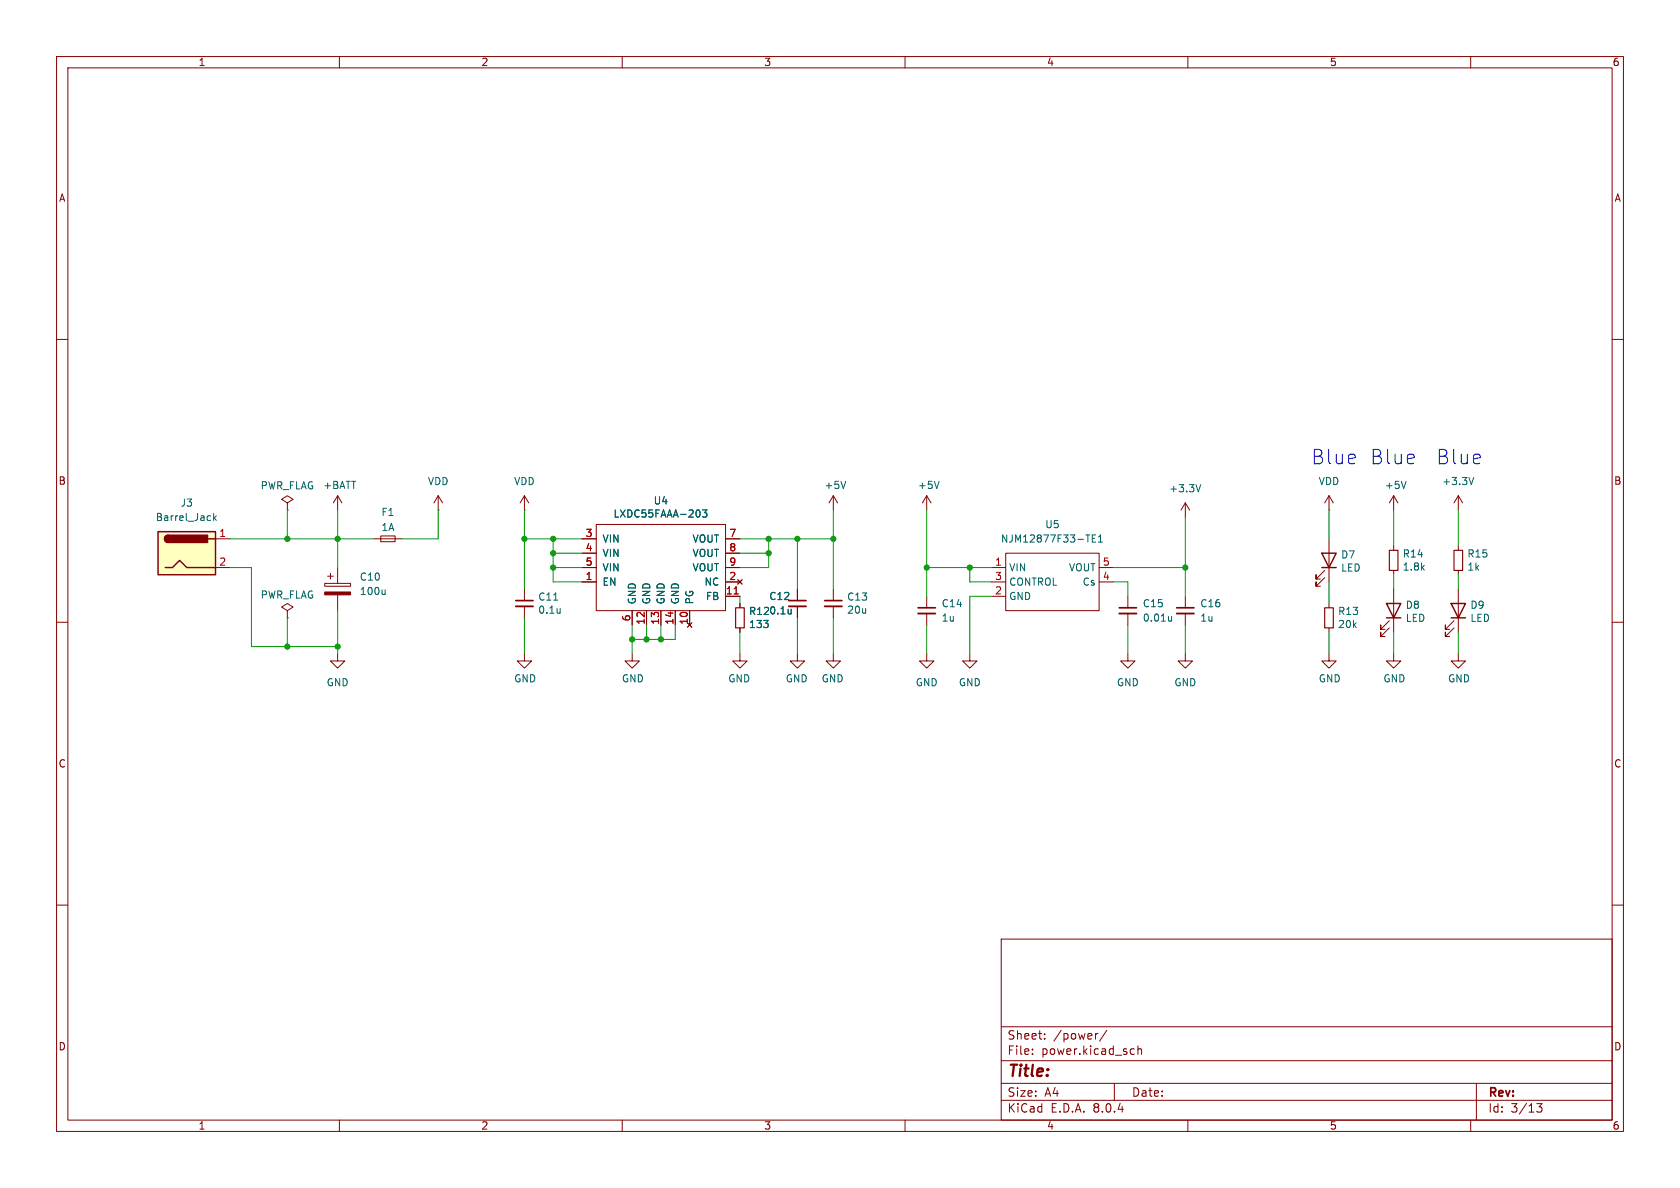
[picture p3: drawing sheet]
<svg xmlns="http://www.w3.org/2000/svg" width="297mm" height="210mm" viewBox="0 0 297 210" stroke-linecap="round" stroke-linejoin="round" font-family="sans-serif">
<g fill="none" stroke="#840000" stroke-width=".18">
<path d="M10 10h277v190h-277zM12 12h273v186h-273zM60 10v2M110 10v2M160 10v2M210 10v2M260 10v2M10 60h2M285 60h2M66 95.3h5.1M67.3 94.7h2.5v1.1h-2.5zM77.5 90.2h.1"/>
<path d="M77.5 87.6l-.8 1.3M77.5 87.6v2.6M77.5 87.6l.7 1.3M10 110h2M50.8 108l1-.7-1-.6-1 .6 1 .7v1.2M50.8 109.2h.1M57.4 103.1h4.6v.5h-4.6zM57.9 101.9h1M58.4 101.3v1.1M59.7 115.6v1.2h1.3l-1.3 1.3-1.3-1.3h1.3M59.7 100.3v2.8M59.7 105.2v2.8"/>
<path d="M234.9 106.7v.7M234.9 111v.8M285 110h2M10 160h2M285 160h2M177 166h108v32h-108zM60 198v2M110 198v2M160 198v2M177 194.5h108M177 191.5h108M177 187.5h108"/>
<path d="M177 181.5h108M182.5 186.3v.1M182.5 185.5v.1M184.7 183.6v.1M184.7 182.8v.1M194.1 182.7l-.3 .1M195.7 182.1l-1.3 2M197 191.5v3M200.1 185.4l.4 .1M200.5 186.3l-.4 .1M201.2 185.5l.2-.1 .3 .1 .1 .9M201.2 184.9v1.5"/>
<path d="M210 198v2M260 198v2M261 191.5v6.5M271.7 195.1h.9l-.5 .6 .4 .1v.7l-.2 .1-.6-.1"/>
</g>
<path d="M234.2 107.4h1.5v3.6h-1.5z" fill="none" stroke="#840000" stroke-width=".2"/>
<path d="M57.4 104.6h4.6v.6h-4.6z" fill="#840000" stroke="#840000" stroke-width=".18"/>
<path d="M68.1 104.3v.8M68.1 105l-.2 .1" fill="none" stroke="#006464" stroke-width=".18"/>
<path d="M27.9 94h10.2v7.6h-10.2z" fill="#ffffc2"/>
<path d="M27.9 94h10.2v7.6h-10.2zM29.7 94.6a.64 .64 0 0 0-.6 .7 .64 .64 0 0 0 .6 .6M36.8 95.3h1.3M233.7 97.8h2.5l-1.3 2.5zM29.2 100.3h1.3l1.2-1.2 1.3 1.2h5.1M233.7 100.3h2.5M245.1 106.7h2.5l-1.2 2.5zM245.1 109.2h2.5M256.5 106.7h2.6l-1.3 2.5zM256.5 109.2h2.6" fill="none" stroke="#840000" stroke-width=".25"/>
<g fill="#840000" stroke="#840000" stroke-width=".25">
<path d="M29.3 94.8l.4-.2v1.3a.63 .63 0 0 1-.6-.4 .63 .63 0 0 1 .2-.7z"/>
<path d="M29.7 94.6h7v1.3h-7z"/>
</g>
<g fill="none" stroke="#840000" stroke-width=".18">
<path d="M38.1 95.3h2.5M50.8 88.9l1-.6-1-.7-1 .7 1 .6v1.3M50.8 90.2h.1M59.7 87.6l-.8 1.3M59.7 87.6v2.6M59.7 87.6l.8 1.3M92.7 90.2h.1M92.7 87.6l-.8 1.3M92.7 87.6v2.6M92.7 87.6l.8 1.3M102.9 95.3h2.5M102.9 97.8h2.5"/>
<path d="M105.4 92.7h22.9v15.3h-22.9zM128.3 95.3h2.5M128.3 97.8h2.5M147.3 87.6l-.7 1.3M147.3 87.6v2.6M147.3 87.6l.8 1.3M163.8 87.6v2.6M163.8 87.6l-.7 1.3M163.8 87.6l.8 1.3M177.8 97.8h16.5v10.2h-16.5zM209.5 88.9v2.5M209.5 88.9l-.7 1.3"/>
<path d="M209.5 88.9l.8 1.3M234.9 90.2h.1M234.9 87.6v2.6M234.9 95.3v7.6M234.9 87.6l-.7 1.3M234.9 87.6l.8 1.3M246.4 87.6v2.6M246.4 96.5v.8M246.4 87.6l-.8 1.3M246.4 87.6l.7 1.3M257.8 87.6v2.6M257.8 96.5v.8"/>
<path d="M257.8 87.6l-.8 1.3M257.8 87.6l.8 1.3M38.1 100.3h2.5M92.7 115.6v1.2h1.3l-1.3 1.3-1.3-1.3h1.3M92.7 104.1v2.1M92.7 107.2v2M102.9 100.3h2.5M102.9 102.9h2.5M111.8 115.6v1.2h1.2l-1.2 1.3-1.3-1.3h1.3M111.8 108v2.5M114.3 108v2.5M116.8 108v2.5"/>
<path d="M119.4 108v2.5M121.9 108v2.5M128.3 100.3h2.5M128.3 105.4h2.5M128.3 102.9h2.5M130.4 102.5l.8 .8M130.8 115.6v1.2h-1.3l1.3 1.3 1.3-1.3h-1.3M130.8 106.7v.7M130.8 111v.8M131.2 102.5l-.8 .8M141 115.6v1.2h-1.3l1.3 1.3 1.2-1.3h-1.2M141 104.1v2.1"/>
<path d="M141 107.2v2M147.3 115.6v1.2h-1.3l1.3 1.3 1.3-1.3h-1.3M147.3 104.1v2.1M147.3 107.2v2M163.8 115.6v1.2h1.3l-1.3 1.3-1.2-1.3h1.2M163.8 105.4v2M163.8 108.5v2M171.4 115.6v1.2h1.3l-1.3 1.3-1.2-1.3h1.2M175.3 100.3h2.5M175.3 105.4h2.5M175.3 102.9h2.5M194.3 100.3h2.5"/>
<path d="M194.3 102.9h2.5M199.4 115.6v1.2h1.3l-1.3 1.3-1.3-1.3h1.3M199.4 105.4v2M199.4 108.5v2M209.5 115.6v1.2h1.3l-1.3 1.3-1.2-1.3h1.2M209.5 105.4v2M209.5 108.5v2M234.2 102.1l-1.5 1.5v-.7v.7h.7M234.2 100.8l-1.5 1.6v-.8v.8h.7M234.9 115.6v1.2h1.3l-1.3 1.3-1.2-1.3h1.2M245.6 111l-1.5 1.5v-.7v.7h.8M245.6 109.7l-1.5 1.6v-.8v.8h.8"/>
<path d="M246.4 115.6v1.2h1.2l-1.2 1.3-1.3-1.3h1.3M246.4 100.8v.8M246.4 104.1v7.7M257 111l-1.5 1.5v-.7v.7h.8M257 109.7l-1.5 1.6v-.8v.8h.8M257.8 115.6v1.2h1.3l-1.3 1.3-1.3-1.3h1.3M257.8 100.8v.8M257.8 104.1v7.7"/>
</g>
<g fill="none" stroke="#006464" stroke-width=".18">
<path d="M37.8 90.7v1.3M37.9 91.5l.4 .5M38.3 91.2l-.5 .5M124.2 90.1h.8l-.4 .5 .3 .1v.6l-.2 .1-.5-.1M149.5 85.1l-.4 1.3M166 85.1l-.4 1.3M192 94.6h.7M193.1 95.2h.4M193.7 94.6h-.6v1.2h.6M194.2 95.8h.7M194.2 94.9l.4-.3v1.2M212.3 85.7l-.5 1.2"/>
<path d="M248.6 85.1l-.4 1.3M260.5 84.4l-.4 1.3M97.9 106.1h.7M99 107.6v.8M99 108.3h.1M139.9 107.7v.8M139.9 108.4l-.1 .1M207.1 109v.8M207.1 109.7l-.3 .1"/>
</g>
<path d="M245.6 97.3h1.5v3.5h-1.5zM257 97.3h1.6v3.5h-1.6zM130 107.4h1.6v3.6h-1.6z" fill="none" stroke="#840000" stroke-width=".2"/>
<path d="M91.2 107.2h3M139.4 107.2h3.1M145.8 107.2h3M162.3 108.5h3.1M197.9 108.5h3M208 108.5h3.1" fill="none" stroke="#840000" stroke-width=".33"/>
<path d="M91.2 106.2h3M139.4 106.2h3.1M145.8 106.2h3M162.3 107.4h3.1M197.9 107.4h3M208 107.4h3.1" fill="none" stroke="#840000" stroke-width=".3"/>
<path d="M129.8 105h.7" fill="none" stroke="#a90000" stroke-width=".18"/>
<g fill="none" stroke="#009600" stroke-width=".18">
<path d="M40.6 95.3h25.4M50.8 90.2v5.1M59.7 90.2v10.1M77.5 90.2v5.1h-6.4M92.7 95.3h10.2M92.7 90.2v13.9M97.8 95.3v7.6h5.1M97.8 97.8h5.1M130.8 95.3h16.5M130.8 97.8h5.1M135.9 95.3v5h-5.1M141 95.3v8.8"/>
<path d="M147.3 90.2v13.9M163.8 90.2v15.2M209.5 91.4v14M234.9 90.2v5.1M246.4 90.2v6.3M257.8 90.2v6.3M40.6 100.3h3.8v14h15.3M50.8 109.2v5.1M59.7 108v7.6M92.7 109.2v6.4M97.8 100.3h5.1M111.8 110.5v5.1"/>
<path d="M114.3 110.5v2.5M116.8 110.5v2.5M119.4 110.5v2.5h-7.6M130.8 105.4v1.3M130.8 111.8v3.8M141 109.2v6.4M147.3 109.2v6.4M163.8 100.3h11.5M163.8 110.5v5.1M171.4 100.3v2.6h3.9M175.3 105.4h-3.9v10.2M196.8 100.3h12.7"/>
<path d="M196.8 102.9h2.6v2.5M199.4 110.5v5.1M209.5 110.5v5.1M234.9 102.9v3.8M234.9 111.8v3.8M246.4 101.6v2.5M246.4 111.8v3.8M257.8 101.6v2.5M257.8 111.8v3.8"/>
</g>
<g fill="#009600" stroke="#009600" stroke-width=".18">
<circle cx="147.3" cy="95.3" r=".46"/>
<circle cx="141" cy="95.3" r=".46"/>
<circle cx="163.8" cy="100.3" r=".46"/>
<circle cx="171.4" cy="100.3" r=".46"/>
<circle cx="135.9" cy="97.8" r=".46"/>
<circle cx="135.9" cy="95.3" r=".46"/>
<circle cx="92.7" cy="95.3" r=".46"/>
<circle cx="59.7" cy="114.3" r=".46"/>
<circle cx="50.8" cy="114.3" r=".46"/>
<circle cx="59.7" cy="95.3" r=".46"/>
<circle cx="50.8" cy="95.3" r=".46"/>
<circle cx="209.5" cy="100.3" r=".46"/>
<circle cx="111.8" cy="113" r=".46"/>
<circle cx="114.3" cy="113" r=".46"/>
<circle cx="97.8" cy="97.8" r=".46"/>
<circle cx="97.8" cy="95.3" r=".46"/>
<circle cx="116.8" cy="113" r=".46"/>
<circle cx="97.8" cy="100.3" r=".46"/>
</g>
<g font-size="3.5" fill="#0000c2">
<text x="231.6" y="82.3">Blue</text>
<text x="242.1" y="82.3">Blue</text>
<text x="253.7" y="82.3">Blue</text>
</g>
<text font-size="2.8" fill="#840000" x="178" y="190.9">Title:</text>
<g font-size="2.1" fill="#840000">
<text x="178" y="184">Sheet:</text>
<text x="186.2" y="184">/power/</text>
<text x="178" y="186.7">File:</text>
<text x="184.1" y="186.7">power.kicad_sch</text>
<text x="178" y="196.9">KiCad</text>
<text x="178" y="194.1">Size:</text>
<text x="184.7" y="194.1">A4</text>
<text x="185.7" y="196.9">E.D.A.</text>
<text x="193.3" y="196.9">8.0.4</text>
<text x="200" y="194.1">Date:</text>
<text x="263" y="194.3">Rev:</text>
<text x="263" y="196.9">Id:</text>
<text x="267.1" y="196.9">3/13</text>
</g>
<g font-size="1.8" fill="#840000">
<text x="35" y="11.9">1</text>
<text x="85" y="11.9">2</text>
<text x="135" y="11.9">3</text>
<text x="185" y="11.9">4</text>
<text x="235" y="11.9">5</text>
<text x="285" y="11.9">6</text>
<text x="10.3" y="35.9">A</text>
<text x="285.3" y="35.9">A</text>
<text x="10.3" y="85.9">B</text>
<text x="285.3" y="85.9">B</text>
<text x="10.3" y="135.9">C</text>
<text x="285.3" y="135.9">C</text>
<text x="10.3" y="185.9">D</text>
<text x="285.3" y="185.9">D</text>
<text x="35" y="199.9">1</text>
<text x="85" y="199.9">2</text>
<text x="135" y="199.9">3</text>
<text x="185" y="199.9">4</text>
<text x="235" y="199.9">5</text>
<text x="285" y="199.9">6</text>
</g>
<g font-size="1.8" fill="#006464">
<text x="31.8" y="89.8">J3</text>
<text x="46" y="86.7">PWR_FLAG</text>
<text x="57" y="86.6">+BATT</text>
<text x="75.6" y="86">VDD</text>
<text x="90.8" y="86">VDD</text>
<text x="115.5" y="89.4">U4</text>
<text x="145.7" y="86.6">+5V</text>
<text x="162.2" y="86.6">+5V</text>
<text x="206.6" y="87.2">+3.3V</text>
<text x="233" y="86">VDD</text>
<text x="244.7" y="86.6">+5V</text>
<text x="254.9" y="86">+3.3V</text>
<text x="27.4" y="92.3">Barrel_Jack</text>
<text x="67.3" y="91.4">F1</text>
<text x="67.3" y="94.1">1A</text>
<text x="108.4" y="91.7">LXDC55FAAA-203</text>
<text x="184.7" y="93.6">U5</text>
<text x="106.4" y="96.1">VIN</text>
<text x="106.4" y="98.7">VIN</text>
<text x="106.4" y="101.2">VIN</text>
<text x="122.3" y="96.1">VOUT</text>
<text x="122.3" y="98.7">VOUT</text>
<text x="122.3" y="101.2">VOUT</text>
<text x="176.9" y="96.1">NJM12877F33-TE1</text>
<text x="178.3" y="101.2">VIN</text>
<text x="188.9" y="101.2">VOUT</text>
<text x="237" y="98.9">D7</text>
<text x="237" y="101.2">LED</text>
<text x="247.9" y="101.1">1.8k</text>
<text x="247.9" y="98.8">R14</text>
<text x="259.3" y="98.8">R15</text>
<text x="259.3" y="101.1">1k</text>
<text x="46" y="106">PWR_FLAG</text>
<text x="63.5" y="105.4">100u</text>
<text x="63.5" y="102.8">C10</text>
<text x="95.1" y="106.4">C11</text>
<text x="106.4" y="103.7">EN</text>
<text x="112.6" y="106.9" transform="rotate(-90 112.6 106.9)">GND</text>
<text x="115.2" y="106.9" transform="rotate(-90 115.2 106.9)">GND</text>
<text x="117.7" y="106.9" transform="rotate(-90 117.7 106.9)">GND</text>
<text x="120.2" y="106.9" transform="rotate(-90 120.2 106.9)">GND</text>
<text x="122.8" y="106.9" transform="rotate(-90 122.8 106.9)">PG</text>
<text x="124.5" y="103.7">NC</text>
<text x="124.7" y="106.3">FB</text>
<text x="135.9" y="106.3">C12</text>
<text x="149.7" y="106.4">C13</text>
<text x="166.4" y="107.5">C14</text>
<text x="178.3" y="106.3">GND</text>
<text x="178.3" y="103.7">CONTROL</text>
<text x="191.3" y="103.7">Cs</text>
<text x="201.9" y="107.5">C15</text>
<text x="212.1" y="107.5">C16</text>
<text x="248.4" y="107.8">D8</text>
<text x="259.9" y="107.8">D9</text>
<text x="95.1" y="108.7">0.1u</text>
<text x="132.3" y="111.2">133</text>
<text x="132.3" y="108.9">R12</text>
<text x="135.9" y="108.8">0.1u</text>
<text x="149.7" y="108.7">20u</text>
<text x="166.4" y="110.1">1u</text>
<text x="201.9" y="110.1">0.01u</text>
<text x="212.1" y="110.1">1u</text>
<text x="236.5" y="111.2">20k</text>
<text x="236.5" y="108.9">R13</text>
<text x="248.4" y="110.1">LED</text>
<text x="259.9" y="110.1">LED</text>
<text x="57.7" y="121.5">GND</text>
<text x="90.8" y="120.8">GND</text>
<text x="109.9" y="120.8">GND</text>
<text x="128.6" y="120.8">GND</text>
<text x="138.8" y="120.8">GND</text>
<text x="145.2" y="120.8">GND</text>
<text x="161.8" y="121.5">GND</text>
<text x="169.4" y="121.5">GND</text>
<text x="197.4" y="121.5">GND</text>
<text x="207.5" y="121.5">GND</text>
<text x="233" y="120.8">GND</text>
<text x="244.5" y="120.8">GND</text>
<text x="255.9" y="120.8">GND</text>
</g>
<g font-size="1.8" fill="#a90000">
<text x="38.7" y="95">1</text>
<text x="103.4" y="95">3</text>
<text x="128.8" y="95">7</text>
<text x="38.7" y="100.1">2</text>
<text x="103.4" y="97.5">4</text>
<text x="103.4" y="100.1">5</text>
<text x="128.8" y="97.5">8</text>
<text x="128.8" y="100.1">9</text>
<text x="175.8" y="100.1">1</text>
<text x="194.9" y="100.1">5</text>
<text x="103.4" y="102.6">1</text>
<text x="128.2" y="105.2">11</text>
<text x="128.8" y="102.6">2</text>
<text x="175.8" y="105.2">2</text>
<text x="175.8" y="102.6">3</text>
<text x="194.9" y="102.6">4</text>
<text x="111.5" y="109.9" transform="rotate(-90 111.5 109.9)">6</text>
<text x="114" y="110.5" transform="rotate(-90 114 110.5)">12</text>
<text x="116.6" y="110.5" transform="rotate(-90 116.6 110.5)">13</text>
<text x="119.1" y="110.5" transform="rotate(-90 119.1 110.5)">14</text>
<text x="121.7" y="110.5" transform="rotate(-90 121.7 110.5)">10</text>
</g>
</svg>
